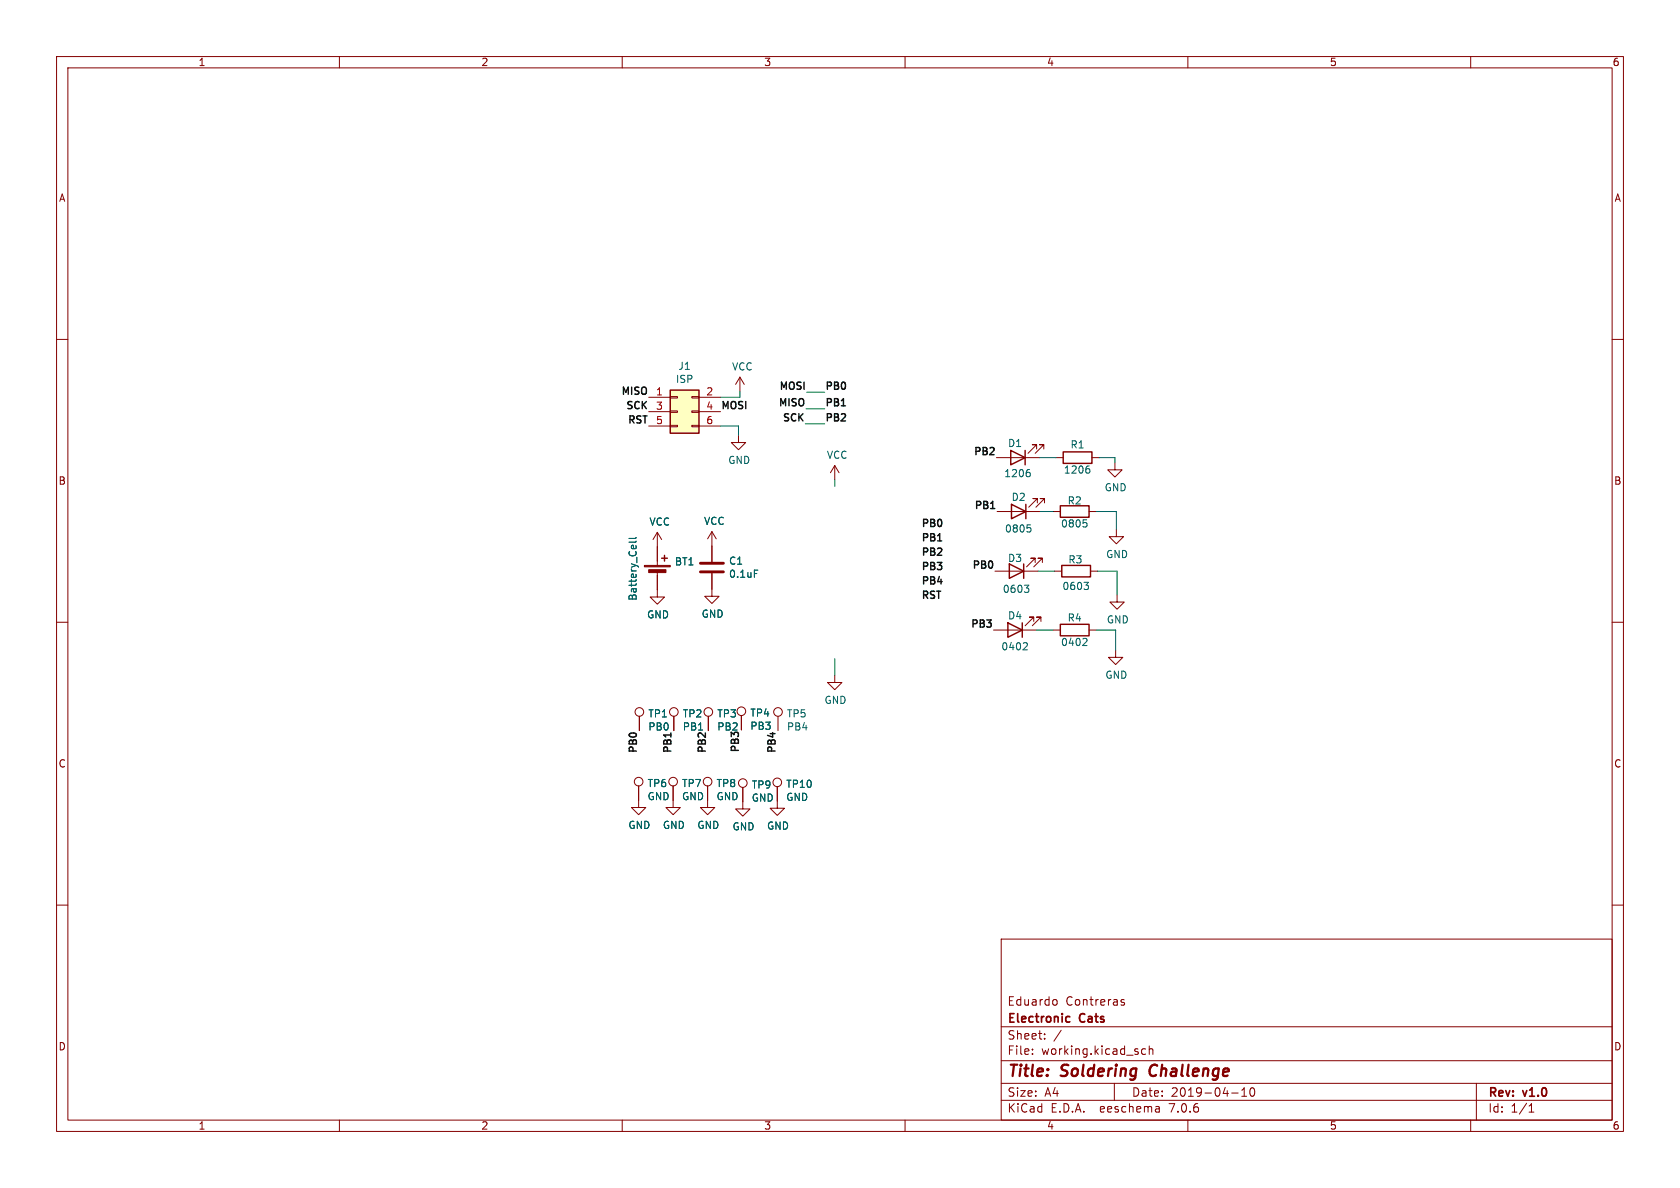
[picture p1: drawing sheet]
<svg xmlns="http://www.w3.org/2000/svg" width="297mm" height="210mm" viewBox="0 0 297 210" stroke-linecap="round" stroke-linejoin="round" font-family="sans-serif">
<g fill="none" stroke="#840000" stroke-width=".18">
<path d="M10 10h277v190h-277zM12 12h273v186h-273zM60 10v2M110 10v2M160 10v2M210 10v2M260 10v2M10 60h2M285 60h2M114.7 70.2h3.8M114.7 72.8h3.8M114.7 75.3h3.8"/>
<path d="M118.5 75.2h1.3v.2h-1.3zM118.5 72.6h1.3v.3h-1.3zM118.5 70.1h1.3v.3h-1.3zM122.3 75.2h1.3v.2h-1.3zM122.3 72.6h1.3v.3h-1.3zM122.3 70.1h1.3v.3h-1.3zM123.6 70.2h3.8M123.6 72.8h3.8M123.6 75.3h3.8M130.6 77v1.2h1.2l-1.2 1.3-1.3-1.3h1.3M130.8 66.7l-.8 1.2M130.8 66.7v2.5"/>
<path d="M130.8 66.7l.8 1.2M183.3 79.4v-.8h-.8h.8l-1.6 1.5M184.5 79.4v-.8h-.7h.7l-1.5 1.5M116.2 94.1l-.8 1.3M116.2 94.1v5.8M116.2 94.1l.8 1.3M125.9 94v5.3M125.9 94l-.8 1.3M125.9 94l.7 1.3M147.6 82.3l-.8 1.3M147.6 82.3v2.5M147.6 82.3l.7 1.3"/>
<path d="M176.1 80.9h7.7M176.3 90.4h7.6M183 99.4v-.7h-.8h.8l-1.5 1.5M183.4 88.9v-.8h-.8h.8l-1.5 1.6M184.3 99.4v-.7h-.8h.8l-1.5 1.5M184.7 88.9v-.8h-.8h.8l-1.6 1.6M186.2 90.4h1.3M186.7 80.9h1.3M192.5 90.4h1.3M193 80.9h1.3M197.1 81.8v1.3h1.3l-1.3 1.2-1.3-1.2h1.3M197.4 93.6v1.3h1.2l-1.2 1.2-1.3-1.2h1.3"/>
<path d="M10 110h2M116.2 101v4.5h1.3l-1.3 1.3-1.3-1.3h1.3M125.9 101.3v4.1h1.2l-1.2 1.3-1.3-1.3h1.3M147.6 119.4v1.3h1.2l-1.2 1.2-1.3-1.2h1.3M175.6 111.4h7.7M175.9 101h7.6M182.8 109.9v-.8h-.8h.8l-1.6 1.5M184 109.9v-.8h-.7h.7l-1.5 1.5M186.2 111.4h1.3M186.4 101h1.3M192.5 111.4h1.3M192.8 101h1.3"/>
<path d="M197.2 114.9v1.3h1.3l-1.3 1.3-1.2-1.3h1.2M197.5 105.2v1.2h1.3l-1.3 1.3-1.3-1.3h1.3M285 110h2M112.9 138.9v3.8h1.3l-1.3 1.3-1.3-1.3h1.3M113 126.6v2.6M119 138.9v3.8h1.3l-1.3 1.3-1.3-1.3h1.3M119.1 126.6v2.6M125.1 138.9v3.8h1.3l-1.3 1.3-1.3-1.3h1.3M125.2 126.6v2.6M131.1 126.5v2.5M131.3 139.2v3.8h1.3l-1.3 1.3-1.3-1.3h1.3M137.4 139.1v3.8h1.3l-1.3 1.2-1.3-1.2h1.3"/>
<path d="M137.5 126.6v2.6M10 160h2M285 160h2M177 166h108v32h-108zM186.4 176.7l.3 .1 .2 .2-.1 .6-.4 .1M198.2 177l.6 .4-.2 .3-.4-.1M198.7 176.8l-.3-.1-.2 .2M60 198v2M110 198v2M160 198v2M177 194.5h108M177 191.5h108"/>
<path d="M177 187.5h108M177 181.5h108M182.5 186.3v.1M182.5 185.5v.1M184.7 183.6v.1M184.7 182.8v.1M187.6 182.1l-1.3 2M197 191.5v3M202.5 185.5l-.4-.1-.3 .3v.4l.2 .2h.5M203.2 185.5l.2-.1 .3 .1 .1 .9M203.2 184.9v1.5M204.9 195.7l.1 .9"/>
<path d="M205 196.5l-.2 .1M205 196h-.2M210 198v2M217.7 193.2h1.2M219.5 193.8h.9M219.5 192.7l.5-.4v1.5M221.2 192.4l.1-.1a.81 .81 0 0 1 .6 .6 .81 .81 0 0 1-.3 .8l-.1 .1a.81 .81 0 0 1-.6-.6 .81 .81 0 0 1 .3-.8zM260 198v2M261 191.5v6.5M270.3 196.6h.9M270.3 195.5l.4-.4v1.5"/>
<circle cx="112.9" cy="138.2" r=".76"/>
<circle cx="113" cy="125.9" r=".76"/>
<circle cx="119" cy="138.2" r=".76"/>
<circle cx="119.1" cy="125.9" r=".76"/>
<circle cx="125.1" cy="138.2" r=".76"/>
<circle cx="125.2" cy="125.9" r=".76"/>
<circle cx="131.1" cy="125.7" r=".76"/>
<circle cx="131.3" cy="138.4" r=".76"/>
<circle cx="137.4" cy="138.3" r=".76"/>
<circle cx="137.5" cy="125.9" r=".76"/>
</g>
<path d="M203.5 188.5a1.27 1.27 0 0 0 0 1.6" fill="none" stroke="#840000" stroke-width=".4"/>
<path d="M188.7 179.7l.4 .1M189.1 180.6l-.4 .1" fill="none" stroke="#840000" stroke-width=".3"/>
<path d="M123.8 99.6h4.1M123.8 101.1h4.1" fill="none" stroke="#840000" stroke-width=".51"/>
<g fill="none" stroke="#006464" stroke-width=".18">
<path d="M112.5 95.7l-.2 .1h-1.1M112.5 95l-.2 .2h-1.1M181.6 92.8h.6M181.8 83h.2M181.9 83.5l.2 .2v.3l-.2 .3M182 93.3l.3 .2v.3l-.3 .3M191.5 91.9h.6M191.9 92.4l.3 .2v.3l-.3 .3M192.3 82.4h.3M192.4 82.9l.3 .2v.3l-.3 .2M133.4 100.8h.6M181.1 103.4h.8l-.4 .5"/>
<path d="M181.4 113.6l.2 .3v.3l-.8 .7h.8M181.6 103.9l.3 .3v.3l-.3 .2M191.6 102.9h.8l-.4 .5M191.9 112.8l.3 .3-.1 .3-.7 .7h.8M192.2 103.4l.2 .3v.3l-.2 .2"/>
</g>
<g fill="none" stroke="#840000" stroke-width=".25">
<path d="M118.5 69h5.1v7.6h-5.1zM178.7 79.6l2.5 1.3-2.5 1.3zM181.2 79.6v2.6M188 79.9h5v2h-5zM117 98.7h1M117.5 98.2v1M178.4 99.7l2.6 1.3-2.6 1.2zM178.8 89.2l2.6 1.2-2.6 1.3zM181 99.7v2.5M181.4 89.2v2.5M187.5 89.4h5v2h-5zM187.7 99.9h5.1v2.1h-5.1z"/>
<path d="M178.2 110.1l2.5 1.3-2.5 1.2zM180.7 110.1v2.5M187.5 110.4h5v2h-5z"/>
</g>
<path d="M118.5 69h5.1v7.6h-5.1z" fill="#ffffc2" stroke="#ffffc2" stroke-width=".18"/>
<g fill="#840000" stroke="#840000" stroke-width=".18">
<path d="M113.9 99.9h4.6v.3h-4.6z"/>
<path d="M114.7 100.7h3v.5h-3z"/>
</g>
<path d="M175.1 89.9h.8M118.6 129.6v.7" fill="none" stroke="#0f0f0f" stroke-width=".25"/>
<g fill="none" stroke="#009600" stroke-width=".18">
<path d="M127.4 75.3h3.2v1.7M130.8 69.2v1h-3.4M142.4 74.9h3.4M142.5 72.3h3.3M142.6 69.3h3.2M147.6 84.8v1.2M183.8 80.9h2.9M183.9 90.4h2.3M193.8 90.4h3.6v3.2M194.3 80.9h2.8v.9M147.6 116.5v2.9M183.3 111.4h2.9"/>
<path d="M183.5 101h2.9M193.8 111.4h3.4v3.5M194.1 101h3.4v4.2"/>
</g>
<g font-size="2.8" fill="#840000">
<text x="178" y="190.9">Title:</text>
<text x="187.7" y="190.9">Soldering</text>
<text x="204.1" y="190.9">Challenge</text>
</g>
<g font-size="2.1" fill="#840000">
<text x="178" y="178">Eduardo</text>
<text x="188.4" y="178">Contreras</text>
<text x="178" y="184">Sheet:</text>
<text x="178" y="181.2">Electronic</text>
<text x="191" y="181.2">Cats</text>
<text x="178" y="186.7">File:</text>
<text x="184.1" y="186.7">working.kicad_sch</text>
<text x="178" y="196.9">KiCad</text>
<text x="178" y="194.1">Size:</text>
<text x="184.7" y="194.1">A4</text>
<text x="185.7" y="196.9">E.D.A.</text>
<text x="194.6" y="196.9">eeschema</text>
<text x="200" y="194.1">Date:</text>
<text x="207" y="196.9">7.0.6</text>
<text x="207" y="194.1">2019-04-10</text>
<text x="263" y="194.3">Rev:</text>
<text x="263" y="196.9">Id:</text>
<text x="267.1" y="196.9">1/1</text>
<text x="269.4" y="194.3">v1.0</text>
</g>
<g font-size="1.8" fill="#840000">
<text x="35" y="11.9">1</text>
<text x="85" y="11.9">2</text>
<text x="135" y="11.9">3</text>
<text x="185" y="11.9">4</text>
<text x="235" y="11.9">5</text>
<text x="285" y="11.9">6</text>
<text x="10.3" y="35.9">A</text>
<text x="285.3" y="35.9">A</text>
<text x="10.3" y="85.9">B</text>
<text x="285.3" y="85.9">B</text>
<text x="10.3" y="135.9">C</text>
<text x="285.3" y="135.9">C</text>
<text x="10.3" y="185.9">D</text>
<text x="285.3" y="185.9">D</text>
<text x="35" y="199.9">1</text>
<text x="85" y="199.9">2</text>
<text x="135" y="199.9">3</text>
<text x="185" y="199.9">4</text>
<text x="235" y="199.9">5</text>
<text x="285" y="199.9">6</text>
</g>
<g font-size="1.8" fill="#006464">
<text x="119.8" y="65.6">J1</text>
<text x="129.3" y="65.7">VCC</text>
<text x="119.4" y="67.9">ISP</text>
<text x="128.6" y="82.2">GND</text>
<text x="146.1" y="81.3">VCC</text>
<text x="178.1" y="79.2">D1</text>
<text x="188" y="83.9">1206</text>
<text x="189.2" y="79.5">R1</text>
<text x="177.4" y="84.6">1206</text>
<text x="178.7" y="88.7">D2</text>
<text x="188.7" y="89.4">R2</text>
<text x="195.2" y="87">GND</text>
<text x="114.7" y="93.1">VCC</text>
<text x="124.4" y="93">VCC</text>
<text x="177.6" y="94.3">0805</text>
<text x="187.5" y="93.4">0805</text>
<text x="119.2" y="100.2">BT1</text>
<text x="128.8" y="100">C1</text>
<text x="178.1" y="99.5">D3</text>
<text x="188.8" y="99.8">R3</text>
<text x="195.4" y="98.9">GND</text>
<text x="112.8" y="106.3" transform="rotate(-90 112.8 106.3)">Battery_Cell</text>
<text x="128.8" y="102.3">0.1uF</text>
<text x="177.2" y="105">0603</text>
<text x="187.7" y="104.5">0603</text>
<text x="114.3" y="109.5">GND</text>
<text x="123.9" y="109.4">GND</text>
<text x="178.1" y="109.7">D4</text>
<text x="188.7" y="110.1">R4</text>
<text x="195.6" y="110.4">GND</text>
<text x="176.9" y="115.2">0402</text>
<text x="187.5" y="114.4">0402</text>
<text x="145.7" y="124.6">GND</text>
<text x="195.3" y="120.2">GND</text>
<text x="114.5" y="127">TP1</text>
<text x="114.5" y="129.3">PB0</text>
<text x="120.6" y="127">TP2</text>
<text x="120.6" y="129.3">PB1</text>
<text x="126.7" y="127">TP3</text>
<text x="126.7" y="129.3">PB2</text>
<text x="132.5" y="126.9">TP4</text>
<text x="132.5" y="129.2">PB3</text>
<text x="139" y="127">TP5</text>
<text x="139" y="129.3">PB4</text>
<text x="114.4" y="139.3">TP6</text>
<text x="114.4" y="141.7">GND</text>
<text x="120.5" y="139.3">TP7</text>
<text x="120.5" y="141.7">GND</text>
<text x="126.6" y="139.3">TP8</text>
<text x="126.6" y="141.7">GND</text>
<text x="132.8" y="139.6">TP9</text>
<text x="132.8" y="141.9">GND</text>
<text x="138.9" y="141.8">GND</text>
<text x="138.9" y="139.5">TP10</text>
<text x="111" y="146.7">GND</text>
<text x="117.1" y="146.7">GND</text>
<text x="123.2" y="146.7">GND</text>
<text x="129.4" y="147">GND</text>
<text x="135.5" y="146.9">GND</text>
</g>
<g font-size="1.8" fill="#0f0f0f">
<text x="109.6" y="69.9">MISO</text>
<text x="137.4" y="71.9">MISO</text>
<text x="137.5" y="69">MOSI</text>
<text x="145.8" y="69">PB0</text>
<text x="145.8" y="71.9">PB1</text>
<text x="110.4" y="72.4">SCK</text>
<text x="110.7" y="75">RST</text>
<text x="127.4" y="72.4">MOSI</text>
<text x="138.1" y="74.6">SCK</text>
<text x="145.8" y="74.6">PB2</text>
<text x="171.9" y="80.5">PB2</text>
<text x="162.8" y="95.8">PB1</text>
<text x="162.8" y="93.2">PB0</text>
<text x="172" y="90.1">PB1</text>
<text x="162.8" y="100.9">PB3</text>
<text x="162.8" y="98.3">PB2</text>
<text x="171.6" y="100.6">PB0</text>
<text x="162.8" y="103.4">PB4</text>
<text x="162.8" y="105.9">RST</text>
<text x="171.4" y="111">PB3</text>
<text x="112.7" y="133.4" transform="rotate(-90 112.7 133.4)">PB0</text>
<text x="118.8" y="133.4" transform="rotate(-90 118.8 133.4)">PB1</text>
<text x="124.9" y="133.4" transform="rotate(-90 124.9 133.4)">PB2</text>
<text x="130.7" y="133.3" transform="rotate(-90 130.7 133.3)">PB3</text>
<text x="137.2" y="133.4" transform="rotate(-90 137.2 133.4)">PB4</text>
</g>
<g font-size="1.8" fill="#a90000">
<text x="115.9" y="70">1</text>
<text x="124.8" y="70">2</text>
<text x="115.9" y="72.5">3</text>
<text x="115.9" y="75.1">5</text>
<text x="124.8" y="72.5">4</text>
<text x="124.8" y="75.1">6</text>
</g>
</svg>
